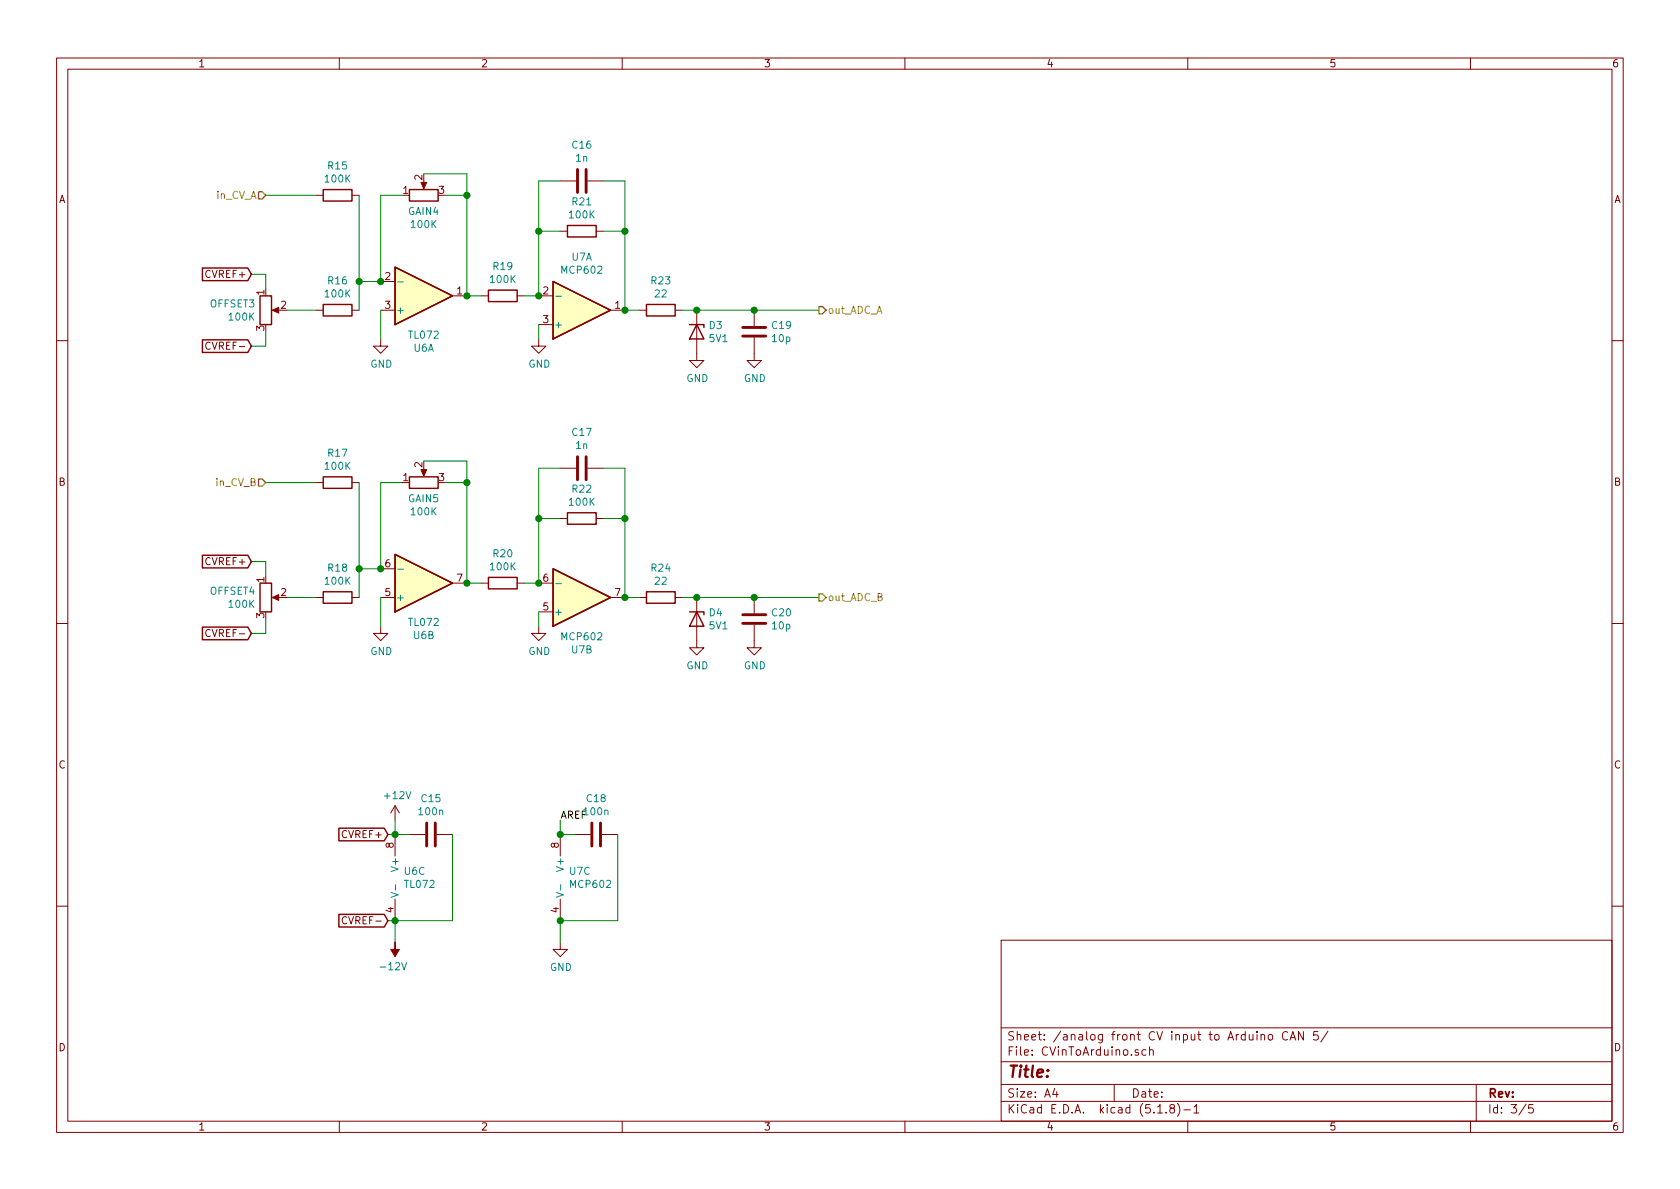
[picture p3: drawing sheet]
<svg xmlns="http://www.w3.org/2000/svg" width="297mm" height="210mm" viewBox="0 0 297 210" stroke-linecap="round" stroke-linejoin="round" font-family="sans-serif">
<g fill="none" stroke="#840000" stroke-width=".18">
<path d="M10 10.3h277v189.9h-277zM12 12.2h273v186.1h-273zM60 10.3v1.9M110 10.3v1.9M160 10.3v1.9M210 10.3v1.9M260 10.3v1.9M55.9 34.5h1.2M62.2 34.5h1.3M74.9 32v1M99.1 32h2.8M103.9 32h2.8"/>
<path d="M48.5 54.9h1M55.9 54.9h1.2M62.2 54.9h1.3M67.3 59.9v1.3h1.3l-1.3 1.3-1.3-1.3h1.3M67.3 54.9h2.5M67.3 49.8h2.5M80 52.3h2.5M85.1 52.3h1.3M91.4 52.3h1.3M95.2 59.9v1.3h1.3l-1.3 1.3-1.2-1.3h1.2M95.2 52.3h2.6M95.2 57.4h2.6"/>
<path d="M99.1 40.9h1.2M105.4 40.9h1.3M107.9 54.9h2.6M113 54.9h1.3M119.4 54.9h1.2M123.2 54.9v8.8h1.3l-1.3 1.3-1.3-1.3h1.3M133.3 59.7v4h1.3l-1.3 1.3-1.2-1.3h1.2M133.3 54.9v2.8M10 60.2h2M37.2 60.6a.6 .6 0 0 0-.9 .5 .6 .6 0 0 0 .6 .7l.3-.2M285 60.2h2M55.9 85.3h1.2"/>
<path d="M62.2 85.3h1.3M74.9 82.8v1M99.1 91.7h1.2M99.1 82.8h2.8M103.9 82.8h2.8M105.4 91.7h1.3M10 110.3h2M37.2 111.4a.6 .6 0 0 0-.9 .5 .6 .6 0 0 0 .6 .7l.3-.2M48.5 105.7h1M55.9 105.7h1.2M62.2 105.7h1.3M67.3 110.7v1.3h1.3l-1.3 1.3-1.3-1.3h1.3"/>
<path d="M67.3 105.7h2.5M67.3 100.6h2.5M80 103.1h2.5M85.1 103.1h1.3M91.4 103.1h1.3M95.2 110.7v1.3h1.3l-1.3 1.3-1.2-1.3h1.2M95.2 103.1h2.6M95.2 108.2h2.6M107.9 105.7h2.6M113 105.7h1.3M119.4 105.7h1.2M123.2 105.7v8.8h1.3l-1.3 1.3-1.3-1.3h1.3"/>
<path d="M133.3 110.5v4h1.3l-1.3 1.3-1.2-1.3h1.2M133.3 105.7v2.8M285 110.3h2M69.8 142.5v2.5M69.8 147.6v3.8M69.8 159v3.8M69.8 142.5l-.7 1.3M69.8 142.5l.8 1.3M72.4 147.6h2.8M77.2 147.6h2.8M99.1 147.6v3.8M99.1 159v3.8"/>
<path d="M101.6 147.6h2.8M106.4 147.6h2.8M10 160.2h2M61.3 162.2a.6 .6 0 0 0-.8 .5 .6 .6 0 0 0 .6 .7l.2-.2M99.1 166.6v1.3h1.2l-1.2 1.3-1.3-1.3h1.3M177 166.3h108v32h-108zM285 160.2h2M60 198.3v1.9M110 198.3v1.9M160 198.3v1.9M177 194.8h108M177 191.8h108"/>
<path d="M177 187.8h108M177 181.8h108M186.5 192.5l-.4 1h1M186.8 193v1M197 191.8v3M201.3 185.7a.37 .37 0 0 0-.6 .1l.1 .2 .5 .2v.1l-.2 .3-.4-.1M202.6 185.7l-.4-.1-.3 .3 .1 .6 .2 .1 .4-.1M203.3 185.7a.37 .37 0 0 1 .6 .1v.8M203.3 185.1v1.5M204.7 196.8h.8M206.2 196.7v.1M207.1 196l-.3-.3 .2-.3a.48 .48 0 0 1 .6 .1l-.1 .4a.52 .52 0 0 0-.6 .2 .52 .52 0 0 0 .1 .6l.4 .1 .2-.1 .1-.4-.3-.3"/>
<path d="M208.2 195.1a1.71 1.71 0 0 1 0 2.3M209.3 196.3h1.2M210 198.3v1.9M211.1 195.8l.4-.5v1.5M211.1 196.8h.9M223 183.1l.2-.2 .3 .1 .1 .9M224.3 183.1l.2-.2 .4 .2 .1 .5-.1 .2-.4 .1-.2-.1zM227.7 182.6a.59 .59 0 0 0-.8 0 .59 .59 0 0 0-.2 .7 .56 .56 0 0 0 .3 .5 .56 .56 0 0 0 .7 0M228.1 183.9l.5-1.5 .5 1.5M228.2 183.5h.8M230.5 182.4v1.5l-.9-1.5v1.5M233 182.4h-.7l-.1 .7 .2-.1 .5 .1 .2 .2-.1 .5-.2 .1-.6-.1"/>
<path d="M234.8 182.3l-1.3 2M260 198.3v1.9M261 191.8v6.5M269.8 195.2l-1.2 2M271 195.3h-.7v.7l.2-.1 .5 .1 .1 .2-.1 .5-.2 .1-.5-.1"/>
</g>
<path d="M102.1 30v4M103.6 30v4M131.3 59.4h4.1M131.3 57.9h4.1M102.1 80.8v4M103.6 80.8v4M131.3 110.2h4.1M131.3 108.7h4.1M75.4 145.5v4.1M77 145.5v4.1M104.6 145.5v4.1M106.2 145.5v4.1" fill="none" stroke="#840000" stroke-width=".51"/>
<g fill="#ffffc2" stroke="#ffffc2" stroke-width=".18">
<path d="M97.8 49.8l10.1 5.1-10.1 5z"/>
<path d="M69.8 47.2l10.2 5.1-10.2 5.1z"/>
<path d="M97.8 100.6l10.1 5.1-10.1 5z"/>
<path d="M69.8 98l10.2 5.1-10.2 5.1z"/>
</g>
<g fill="none" stroke="#840000" stroke-width=".25">
<path d="M57.1 33.5h5.1v2.1h-5.1zM72.4 33.5h5.1v2.1h-5.1zM100.3 39.9h5.1v2h-5.1zM35.8 47.4h8l.6 1.1-.6 1.1h-8zM46 52.3h2v5.1h-2zM57.1 53.8h5.1v2.1h-5.1zM69.8 47.2l10.2 5.1-10.2 5.1zM86.4 51.3h5v2h-5zM97.8 49.8l10.1 5.1-10.1 5zM114.3 53.8h5.1v2.1h-5.1zM121.9 57.4h2.6v.5M123.2 57.4l1.3 2.5h-2.6z"/>
<path d="M35.8 60.1h8l.6 1.1-.6 1.1h-8zM35.8 98.2h8l.6 1.1-.6 1.1h-8zM57.1 84.3h5.1v2.1h-5.1zM69.8 98l10.2 5.1-10.2 5.1zM72.4 84.3h5.1v2.1h-5.1zM100.3 90.7h5.1v2h-5.1zM35.8 110.9h8l.6 1.1-.6 1.1h-8zM46 103.1h2v5.1h-2zM57.1 104.6h5.1v2.1h-5.1zM86.4 102.1h5v2h-5zM97.8 100.6l10.1 5.1-10.1 5zM114.3 104.6h5.1v2.1h-5.1z"/>
<path d="M121.9 108.2h2.6v.5M123.2 108.2l1.3 2.5h-2.6zM59.9 146.5h8l.7 1.1-.7 1.1h-8zM59.9 161.7h8l.7 1.1-.7 1.1h-8z"/>
</g>
<path d="M70.3 49.9h1M98.3 52.4h1M70.3 100.7h1M98.3 103.2h1M69.1 157.8l1.3 .4-1.3 .5M69.9 156.4v1M98.3 157.8l1.3 .4-1.3 .5M99.1 156.4v1" fill="none" stroke="#008484" stroke-width=".18"/>
<g fill="#840000" stroke="#840000" stroke-width=".18">
<path d="M74.4 83.1h1l-.5 1.1z"/>
<path d="M48.1 105.7l1.2-.5v1z"/>
<path d="M48.1 54.9l1.2-.5v1z"/>
<path d="M74.4 32.3h1l-.5 1.1z"/>
<path d="M69.8 166.6v1.3h.8l-.8 1.3-.7-1.3h.7z"/>
</g>
<g fill="none" stroke="#008400" stroke-width=".18">
<path d="M47 34.5h8.9M63.5 34.5v20.4M71.1 34.5h-3.8v15.3h-3.8M74.9 30.7h7.6v21.6h2.6M78.7 34.5h3.8M99.1 32h-3.9v20.3h-2.5M106.7 32h3.8v22.9h2.5M44.4 48.5h2.6v2.5M47 58.7v2.5h-2.6M50.8 54.9h5.1M67.3 54.9v5M95.2 57.4v2.5"/>
<path d="M95.2 40.9h3.9M106.7 40.9h3.8M120.6 54.9h24.2M44.4 99.3h2.6v2.5M47 85.3h8.9M63.5 85.3v20.4M71.1 85.3h-3.8v15.3h-3.8M74.9 81.5h7.6v21.6h2.6M78.7 85.3h3.8M95.2 91.7h3.9M99.1 82.8h-3.9v20.3h-2.5M106.7 82.8h3.8v22.9h2.5"/>
<path d="M106.7 91.7h3.8M47 109.5v2.5h-2.6M50.8 105.7h5.1M67.3 105.7v5M95.2 108.2v2.5M120.6 105.7h24.2M68.6 147.6h3.8M69.8 145v2.6M80 147.6v15.2h-11.4M99.1 145v2.6h2.5M109.2 147.6v15.2h-10.1v3.8M69.8 162.8v3.8"/>
</g>
<path d="M45.7 33.9h.7l.6 .6-.6 .7h-.7zM144.8 54.2h.6l.6 .7-.6 .6h-.6zM45.7 84.7h.7l.6 .6-.6 .7h-.7zM144.8 105h.6l.6 .7-.6 .6h-.6z" fill="none" stroke="#848400" stroke-width=".25"/>
<g fill="#008400" stroke="#008400" stroke-width=".25">
<circle cx="82.6" cy="52.3" r=".51"/>
<circle cx="110.5" cy="54.9" r=".51"/>
<circle cx="69.9" cy="147.6" r=".51"/>
<circle cx="67.3" cy="49.8" r=".51"/>
<circle cx="95.3" cy="52.3" r=".51"/>
<circle cx="63.5" cy="100.6" r=".51"/>
<circle cx="82.6" cy="34.5" r=".51"/>
<circle cx="95.3" cy="40.9" r=".51"/>
<circle cx="110.5" cy="40.9" r=".51"/>
<circle cx="63.5" cy="49.8" r=".51"/>
<circle cx="123.2" cy="54.9" r=".51"/>
<circle cx="133.4" cy="54.9" r=".51"/>
<circle cx="82.6" cy="85.3" r=".51"/>
<circle cx="95.3" cy="91.7" r=".51"/>
<circle cx="110.5" cy="91.7" r=".51"/>
<circle cx="69.9" cy="162.8" r=".51"/>
<circle cx="123.2" cy="105.7" r=".51"/>
<circle cx="133.4" cy="105.7" r=".51"/>
<circle cx="67.3" cy="100.6" r=".51"/>
<circle cx="82.6" cy="103.1" r=".51"/>
<circle cx="95.3" cy="103.1" r=".51"/>
<circle cx="110.5" cy="105.7" r=".51"/>
<circle cx="99.1" cy="147.6" r=".51"/>
<circle cx="99.1" cy="162.8" r=".51"/>
</g>
<text font-size="2.8" fill="#840000" x="178" y="190.5">Title:</text>
<g font-size="2.1" fill="#840000">
<text x="178" y="184">Sheet: /analog front CV input to Arduino CAN 5/</text>
<text x="178" y="186.7">File: CVinToArduino.sch</text>
<text x="178" y="196.9">KiCad E.D.A. kicad (5.1.8)-1</text>
<text x="178" y="194.1">Size: A4</text>
<text x="200" y="194.1">Date:</text>
<text x="263" y="194.1">Rev:</text>
<text x="263" y="196.9">Id: 3/5</text>
</g>
<g font-size="1.8" fill="#840000">
<text x="35" y="11.9">1</text>
<text x="85" y="11.9">2</text>
<text x="135" y="11.9">3</text>
<text x="185" y="11.9">4</text>
<text x="235" y="11.9">5</text>
<text x="285" y="11.9">6</text>
<text x="10.4" y="35.9">A</text>
<text x="71.3" y="34.3">1</text>
<text x="74.7" y="31.8" transform="rotate(-90 74.7 31.8)">2</text>
<text x="77.6" y="34.3">3</text>
<text x="285.4" y="35.9">A</text>
<text x="36.6" y="49.1">CVREF+</text>
<text x="46.7" y="52.2" transform="rotate(-90 46.7 52.2)">1</text>
<text x="68.1" y="49.5">2</text>
<text x="80.8" y="52.1">1</text>
<text x="96" y="52.1">2</text>
<text x="46.7" y="58.5" transform="rotate(-90 46.7 58.5)">3</text>
<text x="49.7" y="54.6">2</text>
<text x="68.1" y="54.6">3</text>
<text x="96" y="57.1">3</text>
<text x="108.7" y="54.6">1</text>
<text x="37.1" y="61.8">CVREF-</text>
<text x="74.7" y="82.6" transform="rotate(-90 74.7 82.6)">2</text>
<text x="10.4" y="85.9">B</text>
<text x="71.3" y="85.1">1</text>
<text x="77.6" y="85.1">3</text>
<text x="285.4" y="85.9">B</text>
<text x="36.6" y="99.9">CVREF+</text>
<text x="68.1" y="100.3">6</text>
<text x="46.7" y="103" transform="rotate(-90 46.7 103)">1</text>
<text x="49.7" y="105.4">2</text>
<text x="68.1" y="105.4">5</text>
<text x="80.8" y="102.9">7</text>
<text x="96" y="107.9">5</text>
<text x="96" y="102.9">6</text>
<text x="108.7" y="105.4">7</text>
<text x="37.1" y="112.6">CVREF-</text>
<text x="46.7" y="109.3" transform="rotate(-90 46.7 109.3)">3</text>
<text x="10.4" y="135.9">C</text>
<text x="285.4" y="135.9">C</text>
<text x="60.8" y="148.2">CVREF+</text>
<text x="69.6" y="150" transform="rotate(-90 69.6 150)">8</text>
<text x="98.8" y="150" transform="rotate(-90 98.8 150)">8</text>
<text x="69.6" y="161.4" transform="rotate(-90 69.6 161.4)">4</text>
<text x="98.8" y="161.4" transform="rotate(-90 98.8 161.4)">4</text>
<text x="61.2" y="163.4">CVREF-</text>
<text x="10.4" y="185.9">D</text>
<text x="285.4" y="185.9">D</text>
<text x="35" y="199.9">1</text>
<text x="85" y="199.9">2</text>
<text x="135" y="199.9">3</text>
<text x="185" y="199.9">4</text>
<text x="235" y="199.9">5</text>
<text x="285" y="199.9">6</text>
</g>
<g font-size="1.8" fill="#008484">
<text x="58.1" y="30">R15</text>
<text x="101.2" y="26.3">C16</text>
<text x="101.9" y="28.6">1n</text>
<text x="57.6" y="32.3">100K</text>
<text x="72.2" y="38">GAIN4</text>
<text x="72.8" y="40.3">100K</text>
<text x="100.8" y="38.6">100K</text>
<text x="101.2" y="36.3">R21</text>
<text x="87.3" y="47.7">R19</text>
<text x="101.1" y="46.1">U7A</text>
<text x="57.6" y="52.6">100K</text>
<text x="58.1" y="50.3">R16</text>
<text x="86.8" y="50.1">100K</text>
<text x="99.4" y="48.4">MCP602</text>
<text x="115.2" y="50.3">R23</text>
<text x="115.9" y="52.6">22</text>
<text x="37.2" y="54.4">OFFSET3</text>
<text x="40.6" y="56.7">100K</text>
<text x="70" y="55.5">+</text>
<text x="72.4" y="59.9">TL072</text>
<text x="97.9" y="58">+</text>
<text x="125.4" y="58.2">D3</text>
<text x="136.6" y="58.2">C19</text>
<text x="65.5" y="65">GND</text>
<text x="73.2" y="62.2">U6A</text>
<text x="93.4" y="65">GND</text>
<text x="125.5" y="60.5">5V1</text>
<text x="136.6" y="60.5">10p</text>
<text x="121.4" y="67.6">GND</text>
<text x="131.5" y="67.6">GND</text>
<text x="101.2" y="77.1">C17</text>
<text x="57.6" y="83.1">100K</text>
<text x="58.1" y="80.8">R17</text>
<text x="101.9" y="79.4">1n</text>
<text x="72.2" y="88.8">GAIN5</text>
<text x="100.8" y="89.4">100K</text>
<text x="101.2" y="87.1">R22</text>
<text x="72.8" y="91.1">100K</text>
<text x="58.1" y="101.1">R18</text>
<text x="86.8" y="100.9">100K</text>
<text x="87.3" y="98.5">R20</text>
<text x="115.2" y="101.1">R24</text>
<text x="37.2" y="105.2">OFFSET4</text>
<text x="40.6" y="107.5">100K</text>
<text x="57.6" y="103.4">100K</text>
<text x="70" y="106.3">+</text>
<text x="115.9" y="103.4">22</text>
<text x="72.4" y="110.7">TL072</text>
<text x="73.2" y="113">U6B</text>
<text x="97.9" y="108.8">+</text>
<text x="99.4" y="113.2">MCP602</text>
<text x="125.4" y="109">D4</text>
<text x="125.5" y="111.3">5V1</text>
<text x="136.6" y="109">C20</text>
<text x="136.6" y="111.3">10p</text>
<text x="65.5" y="115.8">GND</text>
<text x="93.4" y="115.8">GND</text>
<text x="101.1" y="115.5">U7B</text>
<text x="121.4" y="118.4">GND</text>
<text x="131.5" y="118.4">GND</text>
<text x="68.1" y="141.3">+12V</text>
<text x="74.6" y="141.9">C15</text>
<text x="103.8" y="141.9">C18</text>
<text x="74.2" y="144.2">100n</text>
<text x="103.4" y="144.2">100n</text>
<text x="70.5" y="153.7" transform="rotate(-90 70.5 153.7)">V+</text>
<text x="71.6" y="154.7">U6C</text>
<text x="99.7" y="153.7" transform="rotate(-90 99.7 153.7)">V+</text>
<text x="100.8" y="154.7">U7C</text>
<text x="71.7" y="157">TL072</text>
<text x="101" y="157">MCP602</text>
<text x="67.6" y="171.6">-12V</text>
<text x="97.2" y="171.7">GND</text>
</g>
<g font-size="1.8" fill="#848400">
<text x="38.2" y="35.2">in_CV_A</text>
<text x="146.3" y="55.5">out_ADC_A</text>
<text x="38.2" y="86">in_CV_B</text>
<text x="146.3" y="106.3">out_ADC_B</text>
</g>
<text font-size="1.8" x="99.1" y="144.8">AREF</text>
</svg>
